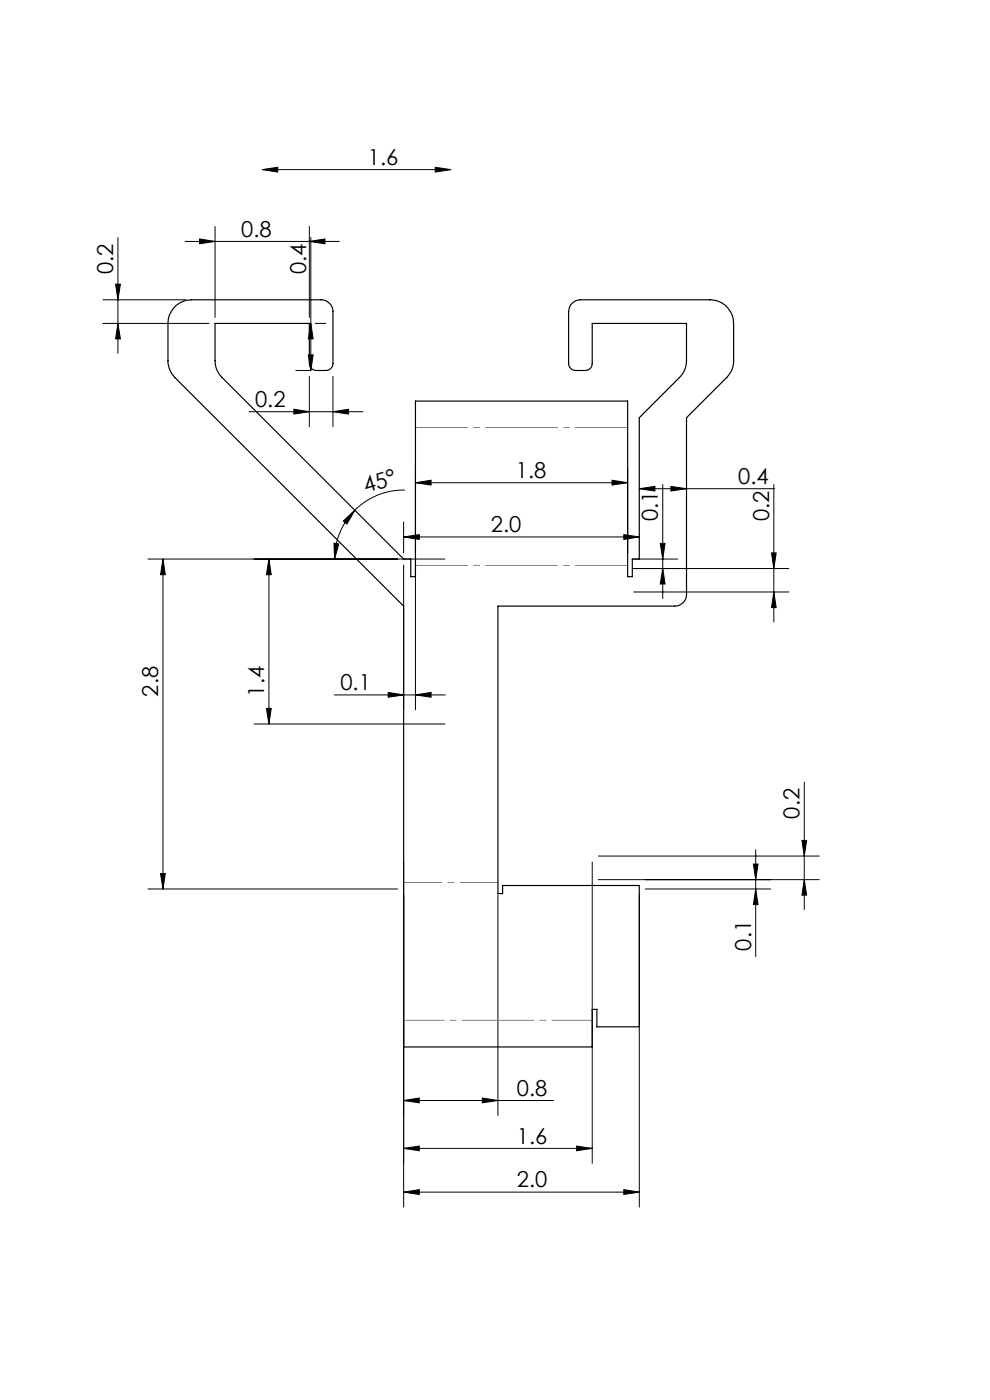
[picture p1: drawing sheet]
<svg xmlns="http://www.w3.org/2000/svg" width="210mm" height="297mm" viewBox="0 0 210 297" stroke-linecap="round" stroke-linejoin="round" font-family="sans-serif">
<g fill="none" stroke="#000" stroke-width=".21">
<path d="M55.6 36l3.3-.5v1zM55.6 36h40M92.3 35.5l3.3 .5-3.3 .5zM25 50.4v24.6M39.3 51.2h32.7M42.3 50.7l3.3 .5-3.3 .5zM45.6 48v19.3M65.6 51.2l3.3-.5v1zM65.6 48v19.3M65.9 50.4v28.2M21.8 63.6h17.6M21.8 68.6h22.5"/>
<path d="M24.5 60.3h1l-.5 3.3zM25 68.6l.5 3.3h-1zM62.8 78.6h3.1M65.4 75.3h1l-.5 3.3zM65.6 79.9v10.6M65.9 68.6l.5 3.3h-1zM66.9 68.6h2.2M70.6 79.9v10.6M52.8 87.3h24.2M62.3 86.8l3.3 .5-3.3 .5zM70.6 87.3l3.3-.5v1zM88.1 99.2v18.1"/>
<path d="M133.1 99.2v18.1M31.4 118.6h63M34.6 118.6l.5 3.3h-1.1zM34.6 118.6v70M57 118.6l.5 3.3h-1zM57 118.6v35M70.8 115.2l1.1 .2-.9 3.2zM72.8 110.5l2.5-2.3-1.7 3zM75.3 108.2a14.8 14.8 0 0 0-4.3 10.4M85.6 113.9l3.3-.5v1zM85.6 110.7v6.6M85.6 119.9v30.7"/>
<path d="M85.6 113.9h50M85.9 104a14.6 14.6 0 0 0-10.6 4.2M88.1 102.4l3.3-.5v1zM88.1 119.9v30.7M88.1 102.4h45M129.8 101.9l3.3 .5-3.3 .5zM132.3 113.4l3.3 .5-3.3 .5zM134.4 118.6h9.4M135.6 103.7l3.3-.5v1zM135.6 103.7h28.7M140.1 115.3h1l-.5 3.3zM140.6 102.8v24.2"/>
<path d="M142.3 103.2l3.3 .5-3.3 .5zM163.7 117.3h.9l-.5 3.3zM164.1 102.8v29.1M134.4 120.6h32.9M134.4 125.6h32.9M140.6 120.6l.5 3.3h-1zM164.1 125.6l.5 3.3h-.9zM53.9 153.6h40.5M56.5 150.3h1l-.5 3.3zM70.9 147.4h23.6M82.3 146.9l3.3 .5-3.3 .5zM88.1 147.4l3.3-.5v1z"/>
<path d="M170.1 178.3h1l-.5 3.3zM170.6 165.9v27.1M31.4 188.6h52.9M34 185.3h1.1l-.5 3.3zM85.6 182.9v73.2M105.6 189.9v46.7M125.6 182.9v63.9M126.9 186.6h46.9M126.9 181.6h46.9M135.6 189.9v66.2M136.9 188.6h26.6M159.8 183.3h1l-.5 3.3z"/>
<path d="M160.3 188.6l.5 3.3h-1zM160.3 180.3v22.6M170.6 186.6l.5 3.3h-1zM85.6 233.5l3.3-.6v1.1zM85.6 233.5h31.8M102.3 232.9l3.3 .6-3.3 .5zM85.6 252.9l3.3-.5v1zM85.6 252.9h50M85.6 243.6l3.3-.5v1zM85.6 243.6h40M122.3 243.1l3.3 .5-3.3 .5zM132.3 252.4l3.3 .5-3.3 .5z"/>
</g>
<path d="M88.1 90.7h45M88.1 120h45" fill="none" stroke="#808080" stroke-width=".21" stroke-dasharray="15.2 1.3 1.3 1.3" stroke-dashoffset="4.2"/>
<path d="M125.6 216.5h-40" fill="none" stroke="#808080" stroke-width=".21" stroke-dasharray="15.2 1.3 1.3 1.3" stroke-dashoffset="6.7"/>
<path d="M105.6 187.2h-20" fill="none" stroke="#808080" stroke-width=".21" stroke-dasharray="15.2 1.3 1.3 1.3" stroke-dashoffset="7.1"/>
<g fill="#000">
<path d="M55.6 36l3.3-.5v1zM92.3 35.5l3.3 .5-3.3 .5zM85.6 113.9l3.3-.5v1zM132.3 113.4l3.3 .5-3.3 .5zM135.6 103.7l3.3-.5v1zM142.3 103.2l3.3 .5-3.3 .5zM82.3 146.9l3.3 .5-3.3 .5zM88.1 147.4l3.3-.5v1zM88.1 102.4l3.3-.5v1zM129.8 101.9l3.3 .5-3.3 .5z"/>
<path d="M42.3 50.7l3.3 .5-3.3 .5zM65.6 51.2l3.3-.5v1z"/>
<path d="M24.5 60.3h1l-.5 3.3zM25 68.6l.5 3.3h-1z"/>
<path d="M70.6 87.3l3.3-.5v1zM62.3 86.8l3.3 .5-3.3 .5zM132.3 252.4l3.3 .5-3.3 .5zM85.6 252.9l3.3-.5v1z"/>
<path d="M34.6 118.6l.5 3.3h-1.1zM34 185.3h1.1l-.5 3.3zM65.9 68.6l.5 3.3h-1zM65.4 75.3h1l-.5 3.3zM57 118.6l.5 3.3h-1zM56.5 150.3h1l-.5 3.3zM140.1 115.3h1l-.5 3.3zM140.6 120.6l.5 3.3h-1zM163.7 117.3h.9l-.5 3.3zM164.1 125.6l.5 3.3h-.9z"/>
<path d="M72.8 110.5l2.5-2.3-1.7 3zM70.8 115.2l1.1 .2-.9 3.2z"/>
<path d="M160.3 188.6l.5 3.3h-1zM159.8 183.3h1l-.5 3.3zM170.6 186.6l.5 3.3h-1zM170.1 178.3h1l-.5 3.3z"/>
<path d="M102.3 232.9l3.3 .6-3.3 .5zM85.6 233.5l3.3-.6v1.1z"/>
<path d="M122.3 243.1l3.3 .5-3.3 .5zM85.6 243.6l3.3-.5v1z"/>
</g>
<path d="M37.4 64.8a4.8 4.8 0 0 1 3.2-1.2h27.5a2.53 2.53 0 0 1 2.5 2.5v11a1.51 1.51 0 0 1-1.5 1.5h-2a1.51 1.51 0 0 1-1.5-1.5v-8.5h-20v7.9a5 5 0 0 0 1.5 3.6l38.5 38.5h1.5v3.7h1v-37.2h45v37.2h1v-3.7h1.5v-30l8.5-8.5a5 5 0 0 0 1.5-3.6v-7.9h-20v8.5a1.45 1.45 0 0 1-1.5 1.5h-2a1.51 1.51 0 0 1-1.5-1.5v-11a2.53 2.53 0 0 1 2.5-2.5h27.5a5 5 0 0 1 5 5v7.9a4.8 4.8 0 0 1-1.4 3.6l-8.6 8.5v37.5a2.47 2.47 0 0 1-2.5 2.5h-37.5v61h1v-1.7h29v29.9h-9v-3.7h-1v8h-40v-93.5l-48.5-48.5a5.2 5.2 0 0 1-1.5-3.6v-7.9a4.9 4.9 0 0 1 1.8-3.8z" fill="none" stroke="#000" stroke-width=".25"/>
<g font-size="4.7">
<text x="78.1" y="35">1.6</text>
<text x="51.2" y="50.2">0.8</text>
<text x="24" y="58.1" transform="rotate(-90 24 58.1)">0.2</text>
<text x="64.9" y="58.1" transform="rotate(-90 64.9 58.1)">0.4</text>
<text x="54.1" y="86.3">0.2</text>
<text x="109.4" y="101.4">1.8</text>
<text x="77.6" y="104.7" transform="rotate(-17 77.6 104.7)">45°</text>
<text x="156.6" y="102.6">0.4</text>
<text x="104.1" y="112.9">2.0</text>
<text x="139.6" y="110.5" transform="rotate(-90 139.6 110.5)">0.1</text>
<text x="163.1" y="110.5" transform="rotate(-90 163.1 110.5)">0.2</text>
<text x="33.6" y="147.8" transform="rotate(-90 33.6 147.8)">2.8</text>
<text x="56" y="147.8" transform="rotate(-90 56 147.8)">1.4</text>
<text x="72.2" y="146.4">0.1</text>
<text x="169.6" y="173.7" transform="rotate(-90 169.6 173.7)">0.2</text>
<text x="159.3" y="201.6" transform="rotate(-90 159.3 201.6)">0.1</text>
<text x="109.7" y="232.4">0.8</text>
<text x="109.7" y="242.6">1.6</text>
<text x="109.7" y="251.9">2.0</text>
</g>
</svg>
